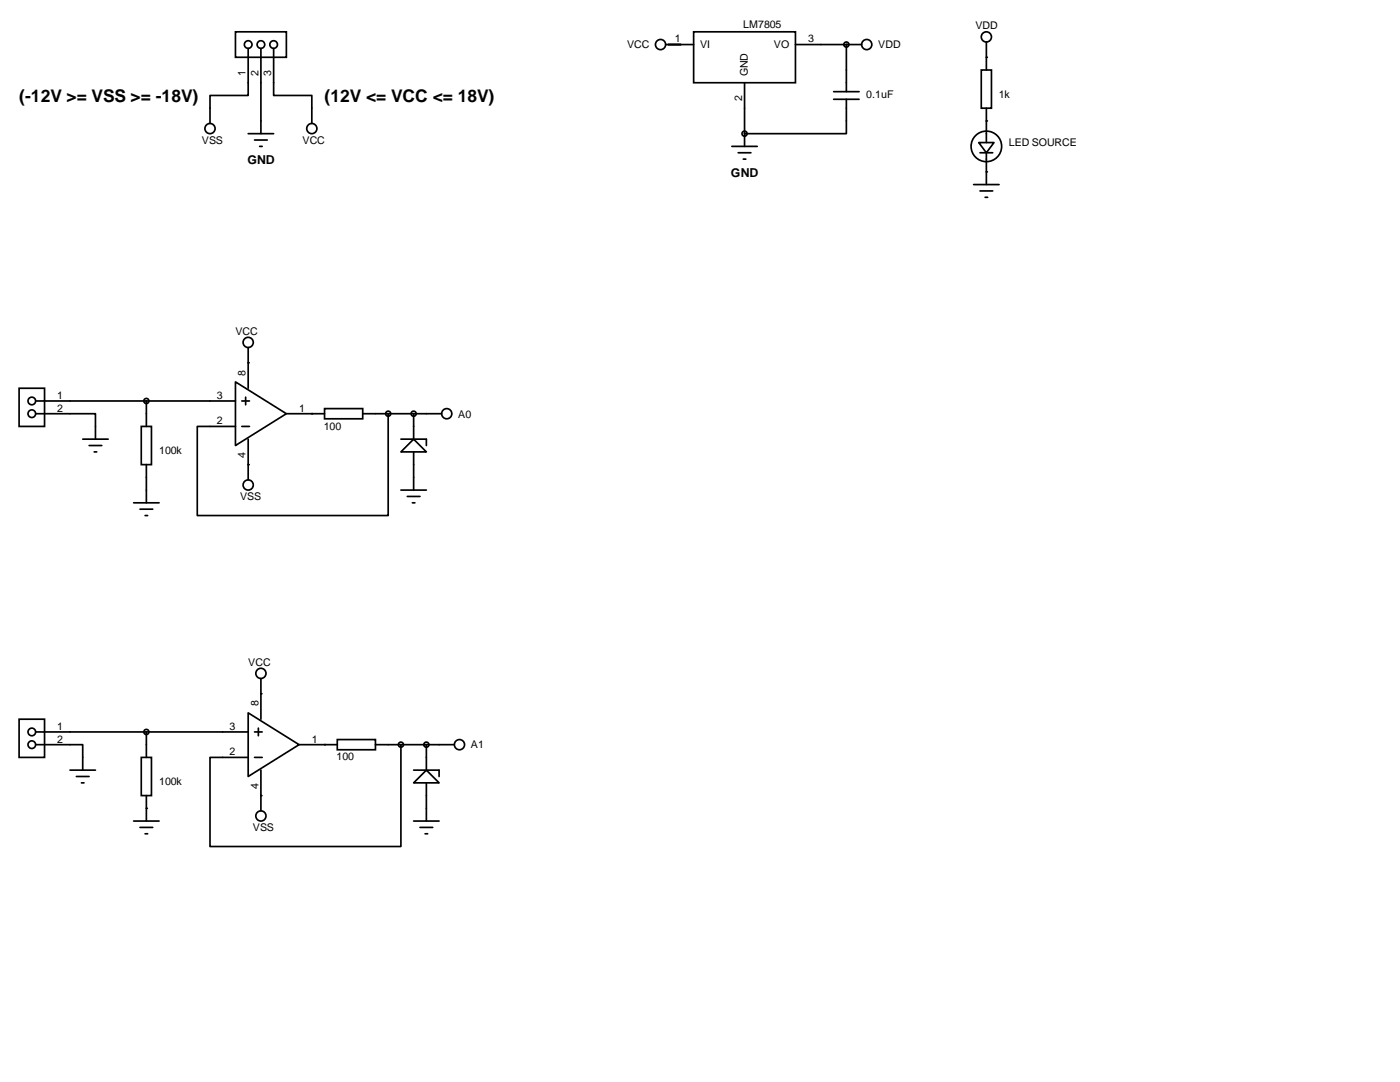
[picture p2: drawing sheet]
<svg xmlns="http://www.w3.org/2000/svg" width="279mm" height="216mm" viewBox="0 0 279 216" stroke-linecap="round" stroke-linejoin="round" font-family="sans-serif">
<g fill="none" stroke="#000" stroke-width=".34">
<path d="M47 6.3h10.1v5.1h-10.1zM49.5 9.7v9.3h-7.6v5.6M52.1 9.7v17M54.6 9.7v9.3h7.6v5.6M132.8 8.9h5.6M138.4 6.3h20.3v10.2h-20.3zM148.6 16.5v12.7M158.7 8.9h13.3M166.4 19.8h5M166.4 18.3h5M168.9 19.8v6.9h-20.3M168.9 8.9v9.4"/>
<path d="M195.8 14h2.1v7.6h-2.1zM196.8 8.4v5.6M49.5 26.7h5.1M50.8 27.9h2.5M51.8 29.2h.5M146 29.2h5.1M147.3 30.5h2.6M148.3 31.8h.5M194.3 36.8h5.1M195.3 28.4h3.1l-1.6 2.1zM195.6 30.5h2.5M195.6 38.1h2.5"/>
<path d="M196.6 39.4h.5M196.8 21.6v6.8M196.8 30.5v6.3M3.8 77.5h5.1v7.6h-5.1zM47 76.2l10.1 6.3-10.1 6.4zM49 79.2v1.6M49.5 69.3v8.2M7.1 82.5h11.9v5.1M7.1 80h39.9M16.5 87.6h5.1M17.8 88.9h2.5M18.8 90.2h.5"/>
<path d="M28.2 85.1h2v7.6h-2zM29.2 80v5.1M29.2 92.7v7.6M48.3 80h1.5M48.3 85.1h1.5M49.5 87.6v8.2M57.1 82.5h7.7M64.8 81.5h7.6v2.1h-7.6zM72.4 82.5h15.7M77.5 82.5v20.4h-38.1v-17.8h7.6M80 87.6h5.1v1.3M80 97.8h5.1"/>
<path d="M81.3 99.1h2.5M82.5 87.6l2.6 2.6h-5.1zM82.5 82.5v5.1M82.5 90.2v7.6M26.7 100.3h5M27.9 101.6h2.6M29 102.9h.5M82.3 100.3h.5M52.1 135.4v8.1M3.8 143.5h5.1v7.6h-5.1zM7.1 148.6h9.4v5.1M7.1 146h42.4"/>
<path d="M14 153.7h5M15.2 154.9h2.6M16.3 156.2h.5M28.2 151.1h2v7.7h-2zM29.2 146v5.1M29.2 158.8v5M49.5 142.2l10.2 6.4-10.2 6.3zM50.8 146h1.5M50.8 151.1h1.5M51.6 145.3v1.5M52.1 153.7v8.1M59.7 148.6h7.6"/>
<path d="M67.3 147.6h7.6v2h-7.6zM74.9 148.6h15.8M80 148.6v20.3h-38.1v-17.8h7.6M82.5 153.7h5.1v1.2M85.1 153.7l2.5 2.5h-5.1zM85.1 148.6v5.1M85.1 156.2v7.6M26.7 163.8h5M27.9 165.1h2.6M29 166.4h.5M82.5 163.8h5.1M83.8 165.1h2.6"/>
<path d="M84.8 166.4h.5"/>
<circle cx="49.5" cy="8.9" r=".76"/>
<circle cx="52.1" cy="8.9" r=".76"/>
<circle cx="54.6" cy="8.9" r=".76"/>
<circle cx="131.8" cy="8.9" r="1.02"/>
<circle cx="168.9" cy="8.9" r=".51"/>
<circle cx="173" cy="8.9" r="1.02"/>
<circle cx="196.8" cy="7.4" r="1.02"/>
<circle cx="41.9" cy="25.7" r="1.02"/>
<circle cx="62.2" cy="25.7" r="1.02"/>
<circle cx="148.6" cy="26.7" r=".51"/>
<circle cx="196.8" cy="29.2" r="3"/>
<circle cx="49.5" cy="68.3" r="1.02"/>
<circle cx="6.3" cy="82.5" r=".76"/>
<circle cx="6.3" cy="80" r=".76"/>
<circle cx="29.2" cy="80" r=".51"/>
<circle cx="49.5" cy="96.8" r="1.02"/>
<circle cx="77.5" cy="82.6" r=".51"/>
<circle cx="82.5" cy="82.6" r=".51"/>
<circle cx="89.2" cy="82.5" r="1.02"/>
<circle cx="52.1" cy="134.4" r="1.02"/>
<circle cx="6.3" cy="146" r=".76"/>
<circle cx="6.3" cy="148.6" r=".76"/>
<circle cx="29.2" cy="146" r=".51"/>
<circle cx="80" cy="148.6" r=".51"/>
<circle cx="85.1" cy="148.6" r=".51"/>
<circle cx="91.7" cy="148.6" r="1.02"/>
<circle cx="52.1" cy="162.8" r="1.02"/>
</g>
<g fill="#000">
<circle cx="168.9" cy="8.9" r=".17"/>
<circle cx="196.8" cy="11.4" r=".17"/>
<circle cx="148.6" cy="26.7" r=".17"/>
<circle cx="196.8" cy="24.1" r=".17"/>
<circle cx="196.8" cy="34.3" r=".17"/>
<circle cx="49.5" cy="72.4" r=".17"/>
<circle cx="49.5" cy="92.7" r=".17"/>
<circle cx="62.2" cy="82.6" r=".17"/>
<circle cx="52.1" cy="138.4" r=".17"/>
<circle cx="52.1" cy="158.7" r=".17"/>
<circle cx="64.8" cy="148.6" r=".17"/>
<circle cx="29.2" cy="161.3" r=".17"/>
</g>
<g font-size="3.5">
<text x="3.8" y="20.3">(-12V &gt;= VSS &gt;= -18V)</text>
<text x="64.8" y="20.3">(12V &lt;= VCC &lt;= 18V)</text>
</g>
<g font-size="2.5">
<text x="49.4" y="32.7">GND</text>
<text x="145.9" y="35.2">GND</text>
</g>
<g font-size="2.1">
<text x="148.3" y="5.6">LM7805</text>
<text x="194.6" y="5.8">VDD</text>
<text x="125.1" y="9.7">VCC</text>
<text x="134.7" y="8.5">1</text>
<text x="139.7" y="9.7">VI</text>
<text x="154.4" y="9.7">VO</text>
<text x="161.3" y="8.5">3</text>
<text x="175.3" y="9.7">VDD</text>
<text x="49" y="15.2" transform="rotate(-90 49 15.2)">1</text>
<text x="51.6" y="15.2" transform="rotate(-90 51.6 15.2)">2</text>
<text x="54.1" y="15.2" transform="rotate(-90 54.1 15.2)">3</text>
<text x="149.3" y="15.2" transform="rotate(-90 149.3 15.2)">GND</text>
<text x="148.1" y="20.2" transform="rotate(-90 148.1 20.2)">2</text>
<text x="172.9" y="19.6">0.1uF</text>
<text x="199.3" y="19.6">1k</text>
<text x="40.3" y="28.7">VSS</text>
<text x="60.4" y="28.7">VCC</text>
<text x="201.3" y="29.2">LED SOURCE</text>
<text x="47" y="66.8">VCC</text>
<text x="49" y="74.9" transform="rotate(-90 49 74.9)">8</text>
<text x="11.4" y="79.6">1</text>
<text x="11.4" y="82.1">2</text>
<text x="43.3" y="79.6">3</text>
<text x="59.7" y="82.1">1</text>
<text x="91.4" y="83.3">A0</text>
<text x="43.3" y="84.7">2</text>
<text x="64.6" y="85.8">100</text>
<text x="31.7" y="90.7">100k</text>
<text x="49" y="91.4" transform="rotate(-90 49 91.4)">4</text>
<text x="47.9" y="99.8">VSS</text>
<text x="49.5" y="132.8">VCC</text>
<text x="51.6" y="141" transform="rotate(-90 51.6 141)">8</text>
<text x="11.4" y="145.6">1</text>
<text x="11.4" y="148.2">2</text>
<text x="45.8" y="145.6">3</text>
<text x="62.2" y="148.2">1</text>
<text x="94" y="149.4">A1</text>
<text x="45.8" y="150.7">2</text>
<text x="67.1" y="151.7">100</text>
<text x="31.7" y="156.6">100k</text>
<text x="51.6" y="157.4" transform="rotate(-90 51.6 157.4)">4</text>
<text x="50.5" y="165.9">VSS</text>
</g>
</svg>
